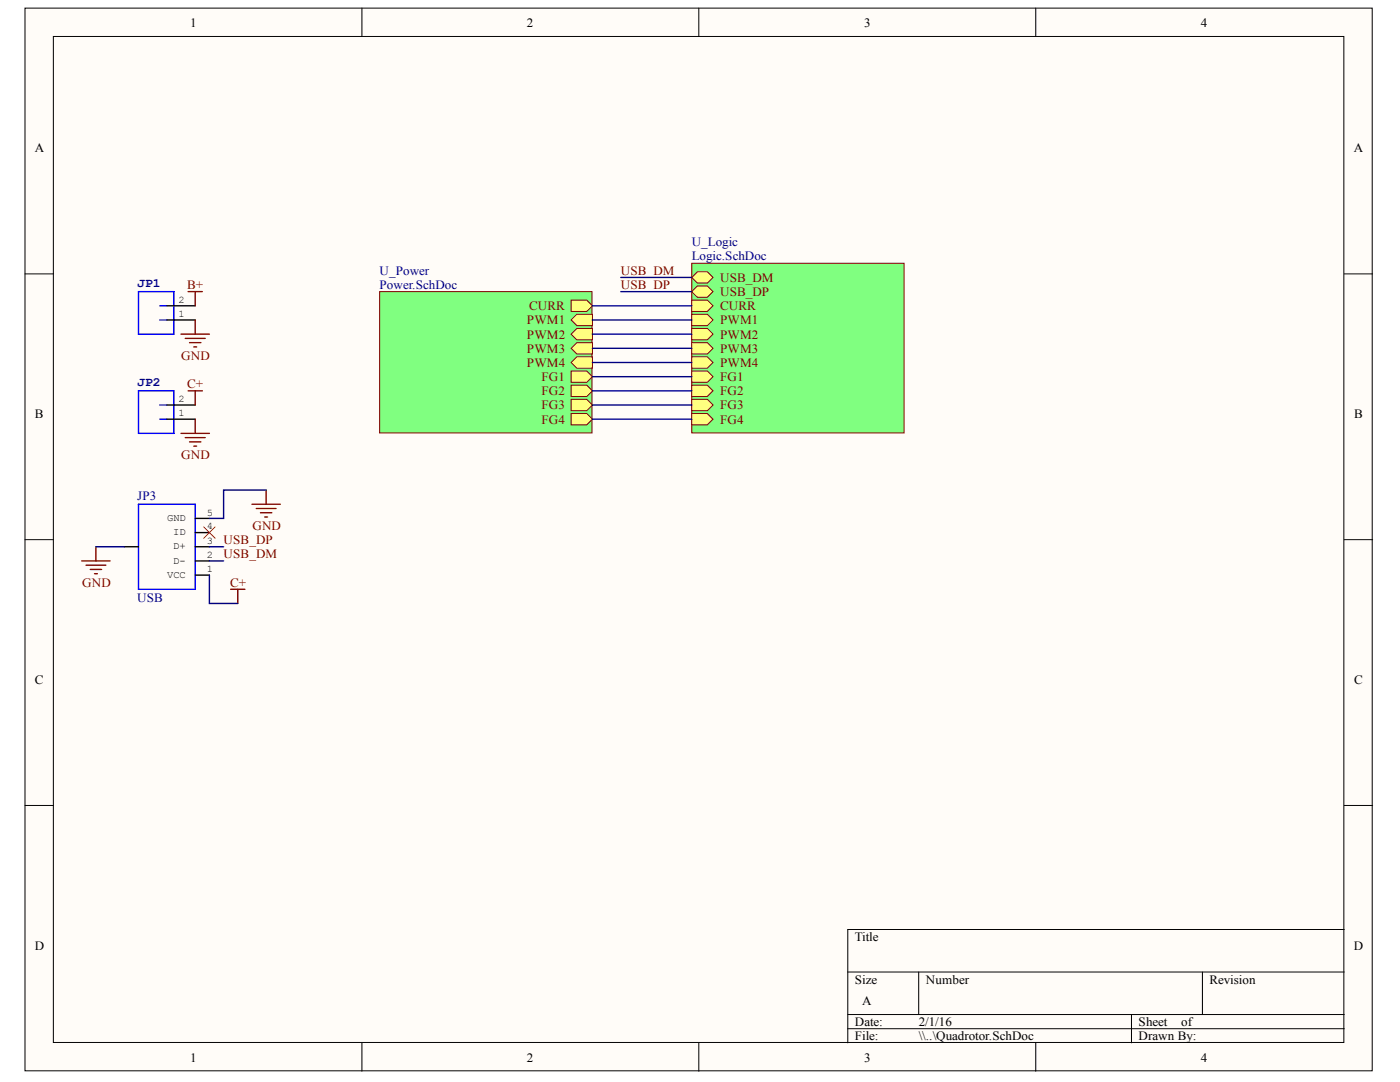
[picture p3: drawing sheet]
<svg xmlns="http://www.w3.org/2000/svg" width="279mm" height="216mm" viewBox="0 0 279 216" stroke-linecap="round" stroke-linejoin="round" font-family="sans-serif">
<g fill="#fffcf8" stroke="#000" stroke-width=".2">
<path d="M5 1.6h268.9v212.1h-268.9z"/>
<path d="M10.6 7.3h257.6v200.7h-257.6z"/>
</g>
<g fill="none" stroke="#000" stroke-width=".2">
<path d="M72.2 1.6v5.7M139.5 1.6v5.7M206.7 1.6v5.7M5 54.7h5.6M268.3 54.7h5.6M5 107.7h5.6M268.3 107.7h5.6M5 160.7h5.6M268.3 160.7h5.6M169.2 194h99.1M183.3 194v8.4M240 194v8.4"/>
<path d="M268.3 185.5h-99.1v22.6M72.2 208.1v5.7M139.5 208.1v5.7M169.2 202.4h99.1M169.2 205.3h99.1M206.7 208.1v5.7M225.8 202.4v5.7"/>
</g>
<path d="M138 52.5h42.4v33.9h-42.4z" fill="#80ff80" stroke="#800000" stroke-width=".2"/>
<path d="M138 55.4l1.2-1.2h2l1.1 1.2-1.1 1.1h-2z" fill-rule="evenodd" fill="#ffff80"/>
<path d="M138 55.4l1.2-1.2h2l1.1 1.2-1.1 1.1h-2z" fill="none" stroke="#800000" stroke-width=".2"/>
<path d="M138 58.2l1.2-1.1h2l1.1 1.1-1.1 1.1h-2z" fill-rule="evenodd" fill="#ffff80"/>
<path d="M138 58.2l1.2-1.1h2l1.1 1.1-1.1 1.1h-2z" fill="none" stroke="#800000" stroke-width=".2"/>
<path d="M138 59.9h3.2l1.1 1.1-1.1 1.1h-3.2z" fill-rule="evenodd" fill="#ffff80"/>
<path d="M138 59.9h3.2l1.1 1.1-1.1 1.1h-3.2z" fill="none" stroke="#800000" stroke-width=".2"/>
<path d="M138 62.7h3.2l1.1 1.1-1.1 1.2h-3.2z" fill-rule="evenodd" fill="#ffff80"/>
<path d="M138 62.7h3.2l1.1 1.1-1.1 1.2h-3.2z" fill="none" stroke="#800000" stroke-width=".2"/>
<path d="M138 65.5h3.2l1.1 1.2-1.1 1.1h-3.2z" fill-rule="evenodd" fill="#ffff80"/>
<path d="M138 65.5h3.2l1.1 1.2-1.1 1.1h-3.2z" fill="none" stroke="#800000" stroke-width=".2"/>
<path d="M138 68.4h3.2l1.1 1.1-1.1 1.1h-3.2z" fill-rule="evenodd" fill="#ffff80"/>
<path d="M138 68.4h3.2l1.1 1.1-1.1 1.1h-3.2z" fill="none" stroke="#800000" stroke-width=".2"/>
<path d="M138 71.2h3.2l1.1 1.1-1.1 1.2h-3.2z" fill-rule="evenodd" fill="#ffff80"/>
<path d="M138 71.2h3.2l1.1 1.1-1.1 1.2h-3.2z" fill="none" stroke="#800000" stroke-width=".2"/>
<path d="M138 74h3.2l1.1 1.2-1.1 1.1h-3.2z" fill-rule="evenodd" fill="#ffff80"/>
<path d="M138 74h3.2l1.1 1.2-1.1 1.1h-3.2z" fill="none" stroke="#800000" stroke-width=".2"/>
<path d="M138 76.9h3.2l1.1 1.1-1.1 1.1h-3.2z" fill-rule="evenodd" fill="#ffff80"/>
<path d="M138 76.9h3.2l1.1 1.1-1.1 1.1h-3.2z" fill="none" stroke="#800000" stroke-width=".2"/>
<path d="M138 79.7h3.2l1.1 1.1-1.1 1.1h-3.2z" fill-rule="evenodd" fill="#ffff80"/>
<path d="M138 79.7h3.2l1.1 1.1-1.1 1.1h-3.2z" fill="none" stroke="#800000" stroke-width=".2"/>
<path d="M138 82.5h3.2l1.1 1.1-1.1 1.2h-3.2z" fill-rule="evenodd" fill="#ffff80"/>
<path d="M138 82.5h3.2l1.1 1.1-1.1 1.2h-3.2z" fill="none" stroke="#800000" stroke-width=".2"/>
<path d="M75.8 58.2h42.3v28.2h-42.3z" fill="#80ff80" stroke="#800000" stroke-width=".2"/>
<path d="M114 63.8l1.1-1.1h3.1v2.3h-3.1z" fill-rule="evenodd" fill="#ffff80"/>
<path d="M114 63.8l1.1-1.1h3.1v2.3h-3.1z" fill="none" stroke="#800000" stroke-width=".2"/>
<path d="M114 66.7l1.1-1.2h3.1v2.3h-3.1z" fill-rule="evenodd" fill="#ffff80"/>
<path d="M114 66.7l1.1-1.2h3.1v2.3h-3.1z" fill="none" stroke="#800000" stroke-width=".2"/>
<path d="M114 69.5l1.1-1.1h3.1v2.2h-3.1z" fill-rule="evenodd" fill="#ffff80"/>
<path d="M114 69.5l1.1-1.1h3.1v2.2h-3.1z" fill="none" stroke="#800000" stroke-width=".2"/>
<path d="M114 72.3l1.1-1.1h3.1v2.3h-3.1z" fill-rule="evenodd" fill="#ffff80"/>
<path d="M114 72.3l1.1-1.1h3.1v2.3h-3.1z" fill="none" stroke="#800000" stroke-width=".2"/>
<path d="M114 74h3.1l1.1 1.2-1.1 1.1h-3.1z" fill-rule="evenodd" fill="#ffff80"/>
<path d="M114 74h3.1l1.1 1.2-1.1 1.1h-3.1z" fill="none" stroke="#800000" stroke-width=".2"/>
<path d="M114 76.9h3.1l1.1 1.1-1.1 1.1h-3.1z" fill-rule="evenodd" fill="#ffff80"/>
<path d="M114 76.9h3.1l1.1 1.1-1.1 1.1h-3.1z" fill="none" stroke="#800000" stroke-width=".2"/>
<path d="M114 79.7h3.1l1.1 1.1-1.1 1.1h-3.1z" fill-rule="evenodd" fill="#ffff80"/>
<path d="M114 79.7h3.1l1.1 1.1-1.1 1.1h-3.1z" fill="none" stroke="#800000" stroke-width=".2"/>
<path d="M114 82.5h3.1l1.1 1.1-1.1 1.2h-3.1z" fill-rule="evenodd" fill="#ffff80"/>
<path d="M114 82.5h3.1l1.1 1.1-1.1 1.2h-3.1z" fill="none" stroke="#800000" stroke-width=".2"/>
<path d="M114 59.9h3.1l1.1 1.1-1.1 1.1h-3.1z" fill-rule="evenodd" fill="#ffff80"/>
<path d="M114 59.9h3.1l1.1 1.1-1.1 1.1h-3.1z" fill="none" stroke="#800000" stroke-width=".2"/>
<path d="M27.6 58.2h7.1v8.5h-7.1zM27.6 78h7.1v8.5h-7.1zM31.9 61h1.4M31.9 63.8h1.4M31.9 80.8h1.4M31.9 83.6h1.4M27.6 100.6h11.4v17h-11.4z" fill="none" stroke="#00f" stroke-width=".28"/>
<path d="M33.3 63.8h5.7M33.3 61h5.7M33.3 83.6h5.7M33.3 80.8h5.7M24.8 109.1h2.8M39 114.8h2.8M39 111.9h2.8M39 109.1h2.8M39 106.3h2.8M39 103.4h2.8" fill="none" stroke="#000" stroke-width=".28"/>
<g fill="none" stroke="#800000" stroke-width=".28">
<path d="M37.5 58.2h2.9M39 58.2v2.8M36.1 66.7h5.7M37 67.5h3.9M37.5 78h2.9M37.8 68.4h2.3M38.7 69.2h.5M39 63.8v2.9M39 78v2.8M36.1 86.5h5.7M37 87.3h3.9M37.8 88.2h2.3"/>
<path d="M38.7 89h.5M39 83.6v2.9M53.1 97.8v2.8M16.3 111.9h5.7M17.2 112.8h3.9M18 113.6h2.3M18.9 114.5h.5M19.1 109.1v2.8M46 117.6h2.9M47.5 117.6v2.8M50.3 100.6h5.6M51.1 101.5h4"/>
<path d="M52 102.3h2.2M52.8 103.2h.6"/>
</g>
<path d="M40.7 105.1l2.2 2.3M42.9 105.1l-2.2 2.3" fill="none" stroke="#f00" stroke-width=".2"/>
<g fill="none" stroke="#000080" stroke-width=".28">
<path d="M123.9 58.2h14.1M123.9 55.4h14.1M118.2 61h19.8M118.2 63.8h19.8M118.2 66.7h19.8M118.2 69.5h19.8M118.2 72.3h19.8M118.2 75.2h19.8M118.2 78h19.8M53.1 97.8h-8.5v5.6h-2.8M118.2 80.8h19.8M118.2 83.6h19.8"/>
<path d="M19.1 109.1h5.7M41.8 114.8v5.6h5.7M41.8 109.1h2.8M41.8 111.9h2.8"/>
</g>
<g font-size="2.5">
<text x="38" y="5.3">1</text>
<text x="105.2" y="5.3">2</text>
<text x="172.5" y="5.3">3</text>
<text x="239.7" y="5.3">4</text>
<text x="6.9" y="30.4">A</text>
<text x="270.2" y="30.4">A</text>
<text x="6.9" y="83.4">B</text>
<text x="270.3" y="83.4">B</text>
<text x="6.9" y="136.5">C</text>
<text x="270.3" y="136.5">C</text>
<text x="6.9" y="189.5">D</text>
<text x="170.6" y="187.7">Title</text>
<text x="270.2" y="189.5">D</text>
<text x="170.6" y="196.3">Size</text>
<text x="184.8" y="196.3">Number</text>
<text x="241.4" y="196.3">Revision</text>
<text x="172" y="200.5">A</text>
<text x="170.6" y="204.7">Date:</text>
<text x="170.6" y="207.5">File:</text>
<text x="183.4" y="204.7">2/1/16</text>
<text x="183.4" y="207.5">\\..\Quadrotor.SchDoc</text>
<text x="227.2" y="204.7">Sheet</text>
<text x="227.2" y="207.5">Drawn By:</text>
<text x="235.8" y="204.7">of</text>
<text x="38" y="211.8">1</text>
<text x="105.2" y="211.8">2</text>
<text x="172.5" y="211.8">3</text>
<text x="239.7" y="211.8">4</text>
</g>
<g font-size="2.5" fill="#000080">
<text x="138.1" y="49.2">U_Logic</text>
<text x="138.1" y="51.9">Logic.SchDoc</text>
<text x="27.4" y="57.2">JP1</text>
<text x="75.7" y="54.8">U_Power</text>
<text x="75.7" y="57.6">Power.SchDoc</text>
<text x="27.4" y="76.9">JP2</text>
<text x="27.4" y="99.7">JP3</text>
<text x="27.4" y="120.2">USB</text>
</g>
<g font-size="2.5" fill="#800000">
<text x="37.4" y="57.6">B+</text>
<text x="123.9" y="57.6">USB_DP</text>
<text x="123.9" y="54.8">USB_DM</text>
<text x="143.7" y="56.2">USB_DM</text>
<text x="143.7" y="59">USB_DP</text>
<text x="105.2" y="64.7">PWM1</text>
<text x="105.6" y="61.9">CURR</text>
<text x="143.7" y="61.9">CURR</text>
<text x="143.7" y="64.7">PWM1</text>
<text x="36.2" y="71.8">GND</text>
<text x="105.2" y="67.6">PWM2</text>
<text x="105.2" y="70.4">PWM3</text>
<text x="143.7" y="67.6">PWM2</text>
<text x="143.7" y="70.4">PWM3</text>
<text x="37.4" y="77.4">C+</text>
<text x="105.2" y="73.2">PWM4</text>
<text x="108" y="76">FG1</text>
<text x="143.7" y="73.2">PWM4</text>
<text x="143.7" y="76">FG1</text>
<text x="108" y="78.9">FG2</text>
<text x="108" y="81.7">FG3</text>
<text x="143.7" y="78.9">FG2</text>
<text x="143.7" y="81.7">FG3</text>
<text x="108" y="84.5">FG4</text>
<text x="143.7" y="84.5">FG4</text>
<text x="36.2" y="91.5">GND</text>
<text x="50.4" y="105.7">GND</text>
<text x="44.6" y="108.5">USB_DP</text>
<text x="44.6" y="111.4">USB_DM</text>
<text x="16.4" y="117.1">GND</text>
<text x="45.9" y="117.1">C+</text>
</g>
<g font-size="2">
<text x="35.6" y="63.3">1</text>
<text x="35.6" y="60.4">2</text>
<text x="35.6" y="83">1</text>
<text x="35.6" y="80.2">2</text>
<text x="33.4" y="104">GND</text>
<text x="34.6" y="106.8">ID</text>
<text x="41.3" y="105.7">4</text>
<text x="41.3" y="102.9">5</text>
<text x="34.6" y="112.5">D-</text>
<text x="34.6" y="109.6">D+</text>
<text x="41.3" y="111.3">2</text>
<text x="41.3" y="108.5">3</text>
<text x="33.4" y="115.3">VCC</text>
<text x="41.3" y="114.2">1</text>
</g>
</svg>
